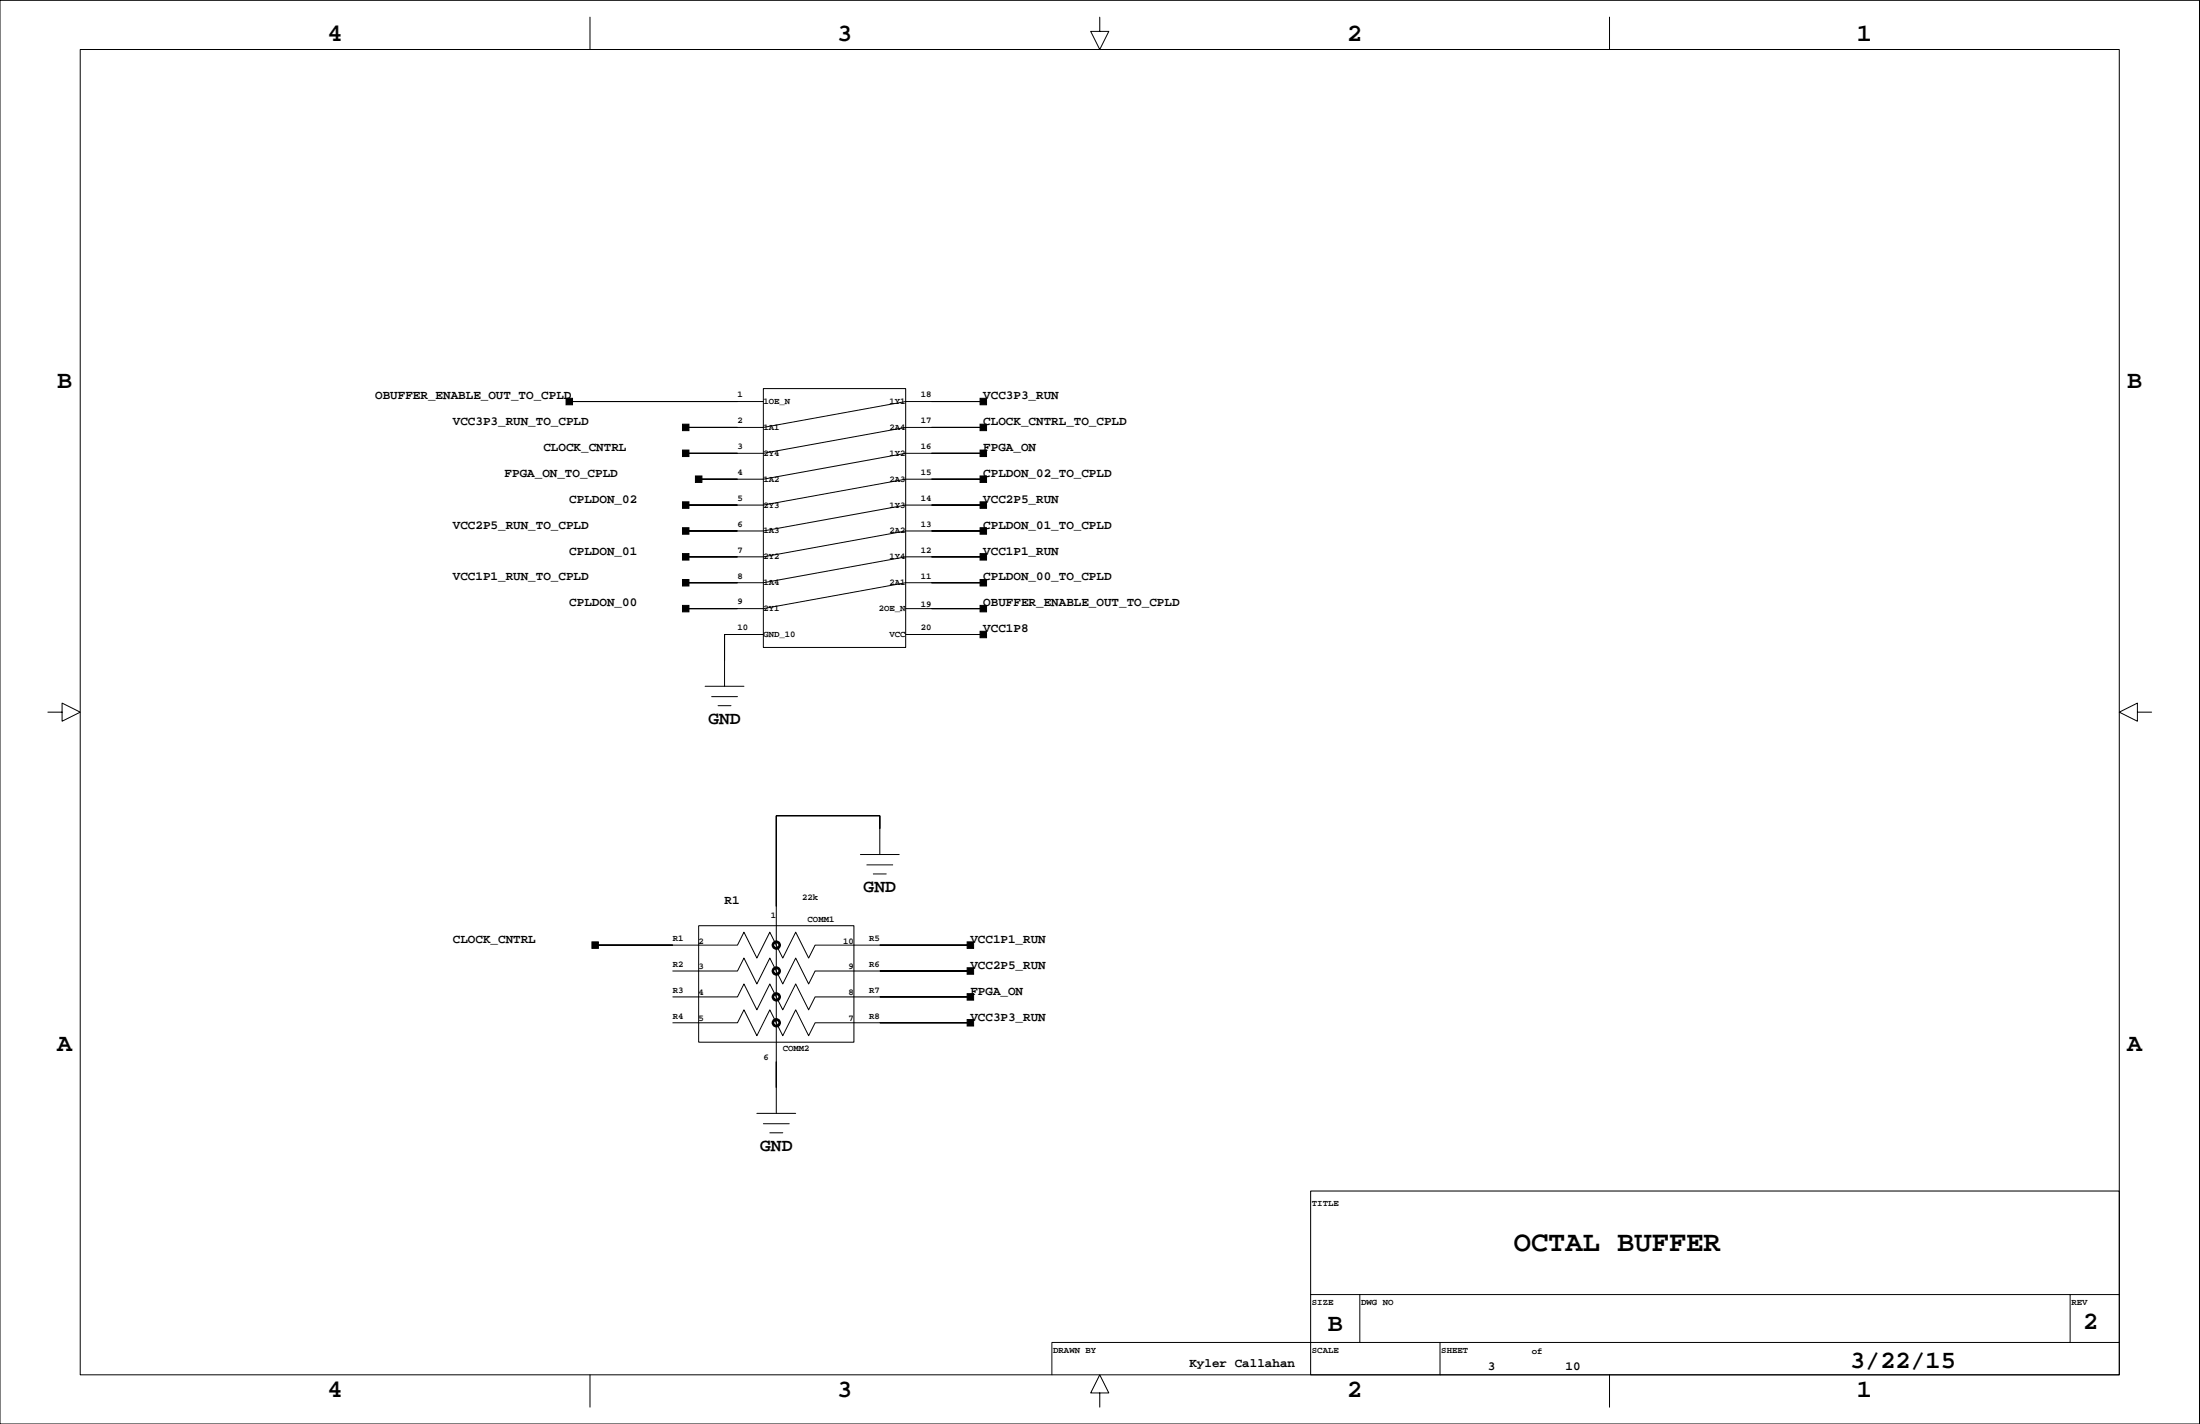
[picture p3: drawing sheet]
<svg xmlns="http://www.w3.org/2000/svg" width="432mm" height="279mm" viewBox="0 0 432 279" stroke-linecap="round" stroke-linejoin="round" font-family="sans-serif">
<g fill="none" stroke="#000" stroke-width=".2">
<path d="M0 .1h431.7v279.3h-431.7zM15.7 9.7h400.3v260.1h-400.3zM115.8 3.4v6.3M215.9 3.4v2.8h1.7l-1.7 3.5-1.8-3.5h1.8M315.9 3.4v6.3M111.7 78.8h38.1M149.8 76.2h28v50.8h-28zM193 78.8h-15.2l-28 5.1h-15.2M193 83.9h-15.2l-28 5h-15.2M193 99.1h-15.2l-28 5.1h-15.2M193 88.9h-15.2l-28 5.1h-12.7M193 94h-15.2l-28 5.1h-15.2"/>
<path d="M177.8 119.4h15.2M193 109.3h-15.2l-28 5h-15.2M193 114.3h-15.2l-28 5.1h-15.2M193 104.2h-15.2l-28 5.1h-15.2M9.4 139.7h2.8v-1.7l3.5 1.7-3.5 1.8v-1.8M138.4 134.7h7.6M139.7 136.7h5M140.9 138.5h2.6M149.8 124.5h-7.6v10.2M177.8 124.5h15.2M419.5 139.7v-1.7l-3.5 1.7 3.5 1.8v-1.8h2.8M168.9 167.7h7.6"/>
<path d="M170.1 169.7h5.1M171.4 171.5h2.6M172.7 167.7v-7.7h-20.3v58.5M116.8 185.4h27.9l1.3-2.5 2.6 5.1 2.5-5.1 2.5 5.1 2.6-5.1 2.5 5.1 1.3-2.6h30.5M132.1 190.5h12.6l1.3-2.5 2.6 5.1 2.5-5.1 2.5 5.1 2.6-5.1 2.5 5.1 1.3-2.6h30.5M132.1 195.6h12.6l1.3-2.5 2.6 5 2.5-5 2.5 5 2.6-5 2.5 5 1.3-2.5h30.5M137.1 181.6h30.5v22.9h-30.5zM132.1 200.7h12.6l1.3-2.6 2.6 5.1 2.5-5.1 2.5 5.1 2.6-5.1 2.5 5.1 1.3-2.5h30.5M148.6 218.5h7.6M149.8 220.5h5.1M151.1 222.3h2.5M257.2 233.7h158.8v36.1h-158.8z"/>
<path d="M257.2 254h158.8M266.9 254v9.4M406.3 254v9.4M115.8 269.8v6.3M215.9 273.3h1.7l-1.7-3.5-1.8 3.5h1.8v2.8M282.6 263.4v6.4M315.9 269.8v6.3M416 263.4h-209.5v6.4"/>
</g>
<g fill="#000" stroke="#000" stroke-width=".2">
<path d="M111.1 78.2h1.3v1.2h-1.3z" fill-rule="evenodd"/>
<path d="M111.7 78.8h33z" fill-rule="evenodd"/>
<path d="M192.4 78.2h1.2v1.2h-1.2z" fill-rule="evenodd"/>
<path d="M182.8 78.8h10.2z" fill-rule="evenodd"/>
<path d="M134 83.2h1.2v1.3h-1.2z" fill-rule="evenodd"/>
<path d="M134 88.3h1.2v1.3h-1.2z" fill-rule="evenodd"/>
<path d="M134 98.5h1.2v1.2h-1.2z" fill-rule="evenodd"/>
<path d="M136.5 93.4h1.3v1.3h-1.3z" fill-rule="evenodd"/>
<path d="M134.6 83.9h10.1z" fill-rule="evenodd"/>
<path d="M137.1 94h7.6z" fill-rule="evenodd"/>
<path d="M134.6 88.9h10.1z" fill-rule="evenodd"/>
<path d="M134.6 99.1h10.1z" fill-rule="evenodd"/>
<path d="M192.4 83.2h1.2v1.3h-1.2z" fill-rule="evenodd"/>
<path d="M192.4 93.4h1.2v1.3h-1.2z" fill-rule="evenodd"/>
<path d="M192.4 88.3h1.2v1.3h-1.2z" fill-rule="evenodd"/>
<path d="M192.4 98.5h1.2v1.2h-1.2z" fill-rule="evenodd"/>
<path d="M182.8 83.9h10.2z" fill-rule="evenodd"/>
<path d="M182.8 94h10.2z" fill-rule="evenodd"/>
<path d="M182.8 88.9h10.2z" fill-rule="evenodd"/>
<path d="M182.8 99.1h10.2z" fill-rule="evenodd"/>
<path d="M134 113.7h1.2v1.3h-1.2z" fill-rule="evenodd"/>
<path d="M134 103.5h1.2v1.3h-1.2z" fill-rule="evenodd"/>
<path d="M134 108.6h1.2v1.3h-1.2z" fill-rule="evenodd"/>
<path d="M134.6 114.3h10.1z" fill-rule="evenodd"/>
<path d="M134.6 104.2h10.1z" fill-rule="evenodd"/>
<path d="M134.6 119.4h10.1z" fill-rule="evenodd"/>
<path d="M134.6 109.3h10.1z" fill-rule="evenodd"/>
<path d="M192.4 113.7h1.2v1.3h-1.2z" fill-rule="evenodd"/>
<path d="M192.4 103.5h1.2v1.3h-1.2z" fill-rule="evenodd"/>
<path d="M192.4 108.6h1.2v1.3h-1.2z" fill-rule="evenodd"/>
<path d="M182.8 119.4h10.2z" fill-rule="evenodd"/>
<path d="M182.8 114.3h10.2z" fill-rule="evenodd"/>
<path d="M182.8 104.2h10.2z" fill-rule="evenodd"/>
<path d="M182.8 109.3h10.2z" fill-rule="evenodd"/>
<path d="M134 118.8h1.2v1.3h-1.2z" fill-rule="evenodd"/>
<path d="M142.2 124.5v5.1z" fill-rule="evenodd"/>
<path d="M142.2 124.5h2.5z" fill-rule="evenodd"/>
<path d="M192.4 123.9h1.2v1.2h-1.2z" fill-rule="evenodd"/>
<path d="M192.4 118.8h1.2v1.3h-1.2z" fill-rule="evenodd"/>
<path d="M182.8 124.5h10.2z" fill-rule="evenodd"/>
<path d="M152.4 160v17.8z" fill-rule="evenodd"/>
<path d="M172.7 160v2.6z" fill-rule="evenodd"/>
<path d="M152.4 160h20.3z" fill-rule="evenodd"/>
<path d="M116.2 184.8h1.2v1.3h-1.2z" fill-rule="evenodd"/>
<path d="M116.8 185.4h15.3z" fill-rule="evenodd"/>
<path d="M189.8 189.9h1.3v1.3h-1.3z" fill-rule="evenodd"/>
<path d="M189.8 184.8h1.3v1.3h-1.3z" fill-rule="evenodd"/>
<path d="M189.8 195h1.3v1.2h-1.3z" fill-rule="evenodd"/>
<path d="M172.7 190.5h17.8z" fill-rule="evenodd"/>
<path d="M172.7 185.4h17.8z" fill-rule="evenodd"/>
<path d="M172.7 195.6h17.8z" fill-rule="evenodd"/>
<path d="M152.4 208.3v5.1z" fill-rule="evenodd"/>
<path d="M189.8 200h1.3v1.3h-1.3z" fill-rule="evenodd"/>
<path d="M172.7 200.7h17.8z" fill-rule="evenodd"/>
</g>
<g fill="none" stroke="#000" stroke-width="1.3">
<circle cx="152.4" cy="195.6" r=".25"/>
<circle cx="152.4" cy="185.4" r=".25"/>
<circle cx="152.4" cy="190.5" r=".25"/>
<circle cx="152.4" cy="200.7" r=".25"/>
</g>
<text font-size="5.6" x="297.1" y="245.4">OCTAL BUFFER</text>
<g font-size="4.9">
<text x="64.3" y="8.1">4</text>
<text x="164.3" y="8.1">3</text>
<text x="264.4" y="8.1">2</text>
<text x="364.4" y="8.1">1</text>
<text x="11.2" y="76.1">B</text>
<text x="417.5" y="76.1">B</text>
<text x="11.2" y="206.1">A</text>
<text x="417.5" y="206.1">A</text>
<text x="260.6" y="261.2">B</text>
<text x="408.8" y="260.7">2</text>
<text x="363.1" y="268.4">3/22/15</text>
<text x="64.3" y="274.2">4</text>
<text x="164.3" y="274.2">3</text>
<text x="264.4" y="274.2">2</text>
<text x="364.4" y="274.2">1</text>
</g>
<g font-size="3.5">
<text x="139" y="142">GND</text>
<text x="169.5" y="175">GND</text>
<text x="149.2" y="225.8">GND</text>
</g>
<g font-size="2.5">
<text x="73.6" y="78.3">OBUFFER_ENABLE_OUT_TO_CPLD</text>
<text x="88.9" y="83.4">VCC3P3_RUN_TO_CPLD</text>
<text x="193" y="83.4">CLOCK_CNTRL_TO_CPLD</text>
<text x="193" y="78.3">VCC3P3_RUN</text>
<text x="106.7" y="88.5">CLOCK_CNTRL</text>
<text x="193" y="88.5">FPGA_ON</text>
<text x="99" y="93.6">FPGA_ON_TO_CPLD</text>
<text x="193" y="93.6">CPLDON_02_TO_CPLD</text>
<text x="111.7" y="98.7">CPLDON_02</text>
<text x="193" y="98.7">VCC2P5_RUN</text>
<text x="88.9" y="103.7">VCC2P5_RUN_TO_CPLD</text>
<text x="193" y="103.7">CPLDON_01_TO_CPLD</text>
<text x="88.9" y="113.9">VCC1P1_RUN_TO_CPLD</text>
<text x="111.7" y="108.8">CPLDON_01</text>
<text x="193" y="108.8">VCC1P1_RUN</text>
<text x="193" y="113.9">CPLDON_00_TO_CPLD</text>
<text x="111.7" y="119">CPLDON_00</text>
<text x="193" y="119">OBUFFER_ENABLE_OUT_TO_CPLD</text>
<text x="193" y="124.1">VCC1P8</text>
<text x="142.2" y="177.4">R1</text>
<text x="88.9" y="185">CLOCK_CNTRL</text>
<text x="190.5" y="185">VCC1P1_RUN</text>
<text x="190.5" y="190.1">VCC2P5_RUN</text>
<text x="190.5" y="195.2">FPGA_ON</text>
<text x="190.5" y="200.2">VCC3P3_RUN</text>
<text x="233.5" y="268.2">Kyler Callahan</text>
<text x="292" y="268.8">3</text>
<text x="307.3" y="268.8">10</text>
</g>
<g font-size="1.8">
<text x="144.7" y="78">1</text>
<text x="180.7" y="78">18</text>
<text x="144.7" y="83">2</text>
<text x="149.8" y="79.3">1OE_N</text>
<text x="174.6" y="79.3">1Y1</text>
<text x="180.7" y="83">17</text>
<text x="144.7" y="88.1">3</text>
<text x="149.8" y="84.4">1A1</text>
<text x="149.8" y="89.4">2Y4</text>
<text x="174.6" y="84.4">2A4</text>
<text x="174.6" y="89.4">1Y2</text>
<text x="180.7" y="88.1">16</text>
<text x="144.7" y="93.2">4</text>
<text x="149.8" y="94.5">1A2</text>
<text x="174.6" y="94.5">2A3</text>
<text x="180.7" y="93.2">15</text>
<text x="144.7" y="98.3">5</text>
<text x="149.8" y="99.6">2Y3</text>
<text x="174.6" y="99.6">1Y3</text>
<text x="180.7" y="98.3">14</text>
<text x="144.7" y="103.4">6</text>
<text x="149.8" y="104.7">1A3</text>
<text x="174.6" y="104.7">2A2</text>
<text x="180.7" y="103.4">13</text>
<text x="144.7" y="113.5">8</text>
<text x="144.7" y="108.4">7</text>
<text x="149.8" y="109.8">2Y2</text>
<text x="174.6" y="109.8">1Y4</text>
<text x="180.7" y="113.5">11</text>
<text x="180.7" y="108.4">12</text>
<text x="144.7" y="118.6">9</text>
<text x="149.8" y="114.8">1A4</text>
<text x="149.8" y="119.9">2Y1</text>
<text x="172.5" y="119.9">2OE_N</text>
<text x="174.6" y="114.8">2A1</text>
<text x="180.7" y="119.1">19</text>
<text x="144.7" y="123.7">10</text>
<text x="149.8" y="125">GND_10</text>
<text x="174.6" y="125">VCC</text>
<text x="180.7" y="123.7">20</text>
<text x="157.4" y="176.5">22k</text>
<text x="132" y="184.7">R1</text>
<text x="137.1" y="185.1">2</text>
<text x="151.3" y="180">1</text>
<text x="158.5" y="180.9">COMM1</text>
<text x="165.5" y="185.1">10</text>
<text x="170.6" y="184.7">R5</text>
<text x="132" y="189.7">R2</text>
<text x="137.1" y="190.2">3</text>
<text x="166.5" y="190.2">9</text>
<text x="170.6" y="189.7">R6</text>
<text x="132" y="194.8">R3</text>
<text x="137.1" y="195.3">4</text>
<text x="166.5" y="195.3">8</text>
<text x="170.6" y="194.8">R7</text>
<text x="132" y="199.9">R4</text>
<text x="137.1" y="200.4">5</text>
<text x="166.5" y="200.4">7</text>
<text x="170.6" y="199.9">R8</text>
<text x="149.8" y="208">6</text>
<text x="153.6" y="206.3">COMM2</text>
<text x="257.5" y="236.7">TITLE</text>
<text x="257.5" y="256">SIZE</text>
<text x="267.1" y="256">DWG NO</text>
<text x="406.6" y="256">REV</text>
<text x="206.7" y="265.4">DRAWN BY</text>
<text x="257.5" y="265.4">SCALE</text>
<text x="282.9" y="265.4">SHEET</text>
<text x="300.7" y="265.6">of</text>
</g>
</svg>
